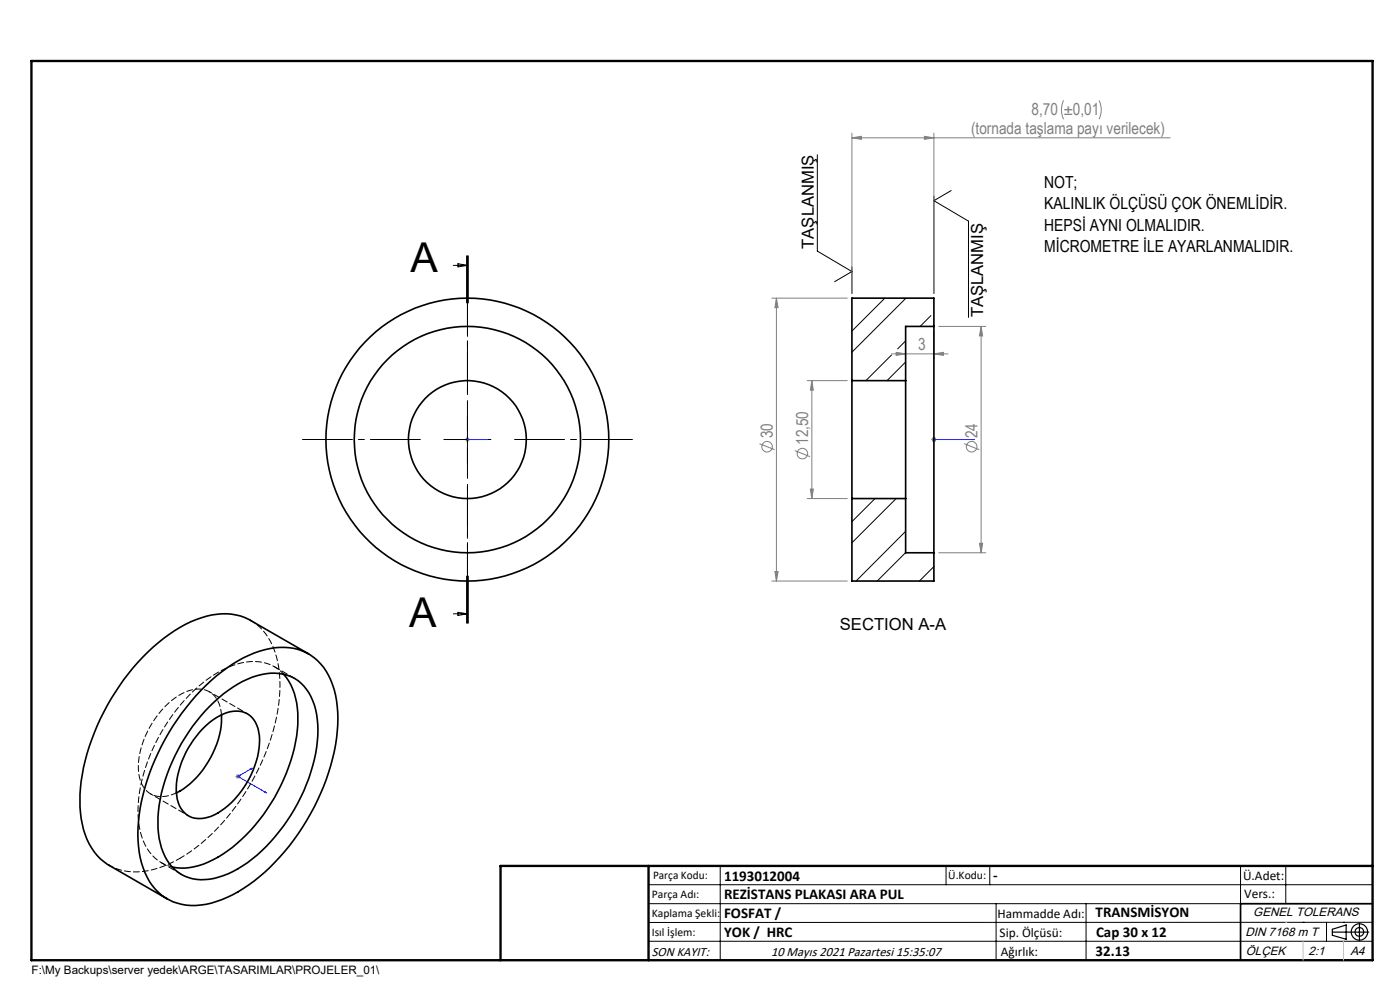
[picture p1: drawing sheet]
<svg xmlns="http://www.w3.org/2000/svg" width="297mm" height="210mm" viewBox="0 0 297 210" stroke-linecap="round" stroke-linejoin="round" font-family="sans-serif">
<g fill="none" stroke="#808080" stroke-width=".21">
<path d="M180.7 29.2l2-.3v.7zM180.7 28.2v34.1M180.7 29.2h67.5M196.1 28.9l2 .3-2 .4zM198.1 28.2v34.1M225.6 21.3a4.5 4.5 0 0 0 0 4M233.2 21.3a4.5 4.5 0 0 1 0 4M163.7 63.2h16M164.7 63.2l.4 2.1h-.7zM164.7 63.2v60.1M189.1 75.1h12M190.1 74.7l2 .4-2 .3z"/>
<path d="M198.1 75.1l2-.4v.7zM198.1 70.2v5.9M199.1 69.2h10M208.1 69.2l.4 2.1h-.7zM208.1 69.2v48.1M98.6 93.2h1.1M98.8 92.9l.7 .7M99.2 92.7v1.1M99.5 92.9l-.7 .7M161.1 94.1l3.2 1.3M168.6 95.6l3.2 1.3M171.2 80.7h8.5"/>
<path d="M172.2 80.7v25.1M172.2 80.7l.3 2.1h-.6zM197.6 93.2h1M197.8 92.9l.7 .7M198.1 92.7v1.1M198.5 92.9l-.7 .7M204.5 94.1l3.2 1.3M171.2 105.8h8.5M171.9 103.7h.6l-.3 2.1zM199.1 117.3h10M207.8 115.2h.7l-.4 2.1zM163.7 123.3h16"/>
<path d="M164.4 121.2h.7l-.4 2.1zM50 164.7h1M50.1 164.4l.7 .7M50.5 164.2v1M50.8 164.4l-.7 .7"/>
<circle cx="162.7" cy="94.7" r="1.13"/>
<circle cx="170.2" cy="96.2" r="1.12"/>
<circle cx="206.1" cy="94.7" r="1.13"/>
</g>
<g fill="none" stroke="#000" stroke-width=".25">
<path d="M282.6 197.7h7.8M282.6 197.1l3-.9v3l-3-.8zM288.4 195.8v3.8M106.2 203.7h185"/>
<circle cx="288.4" cy="197.7" r="1.74"/>
<circle cx="288.4" cy="197.7" r=".93"/>
</g>
<path d="M99.1 93.2h.2zM99.2 93.2h.1M99.2 93.2h4.2M103.4 93.2h-.4h.4M198 93.2h.2zM198.1 93.2h.1M198.1 93.2h8.6M206.7 93.2h-.4h.4M53.1 163.1l.4-.2-.2 .3zM53.5 162.9l-3 1.8 6.1 3.5M56.2 168.1l.1-.1 .3 .2z" fill="none" stroke="#00f" stroke-width=".21"/>
<path d="M89.2 93.2h-25M99.2 83.2v-25M109.2 93.2h25M99.2 103.2v25" fill="none" stroke="#000" stroke-width=".21" stroke-dasharray="15.2 1.3 1.3 1.3" stroke-dashoffset="4.6"/>
<path d="M99.2 54.3v77.9" fill="none" stroke="#000" stroke-width=".21" stroke-dasharray="6.3 1.3 1.3 1.3" stroke-dashoffset="-.2"/>
<g fill="none" stroke="#000" stroke-width=".21">
<path d="M173.4 32.8v20.5l7.3 4.3-3.6 2.2M96.2 56.3h3M97.2 55.9l2 .4-2 .3zM99 54.3v10M99.2 54.3v10M99.3 54.3v10M180.7 56.6v5.7M198.1 41.6v20.7M201.8 40.4l-3.7 2.2 7.4 4.3v20.4M94.2 93.2h9.9M99.2 88.3v9.9M96.2 130.2h3"/>
<path d="M97.2 129.9l2 .3-2 .4zM99 122.2v10M99.2 122.2v10M99.3 122.2v10zM137.6 187.7h153.6M137.6 191.7h153.6M137.6 199.7h153.6M152.8 183.7v20M200.7 183.7v4M210 183.7v4M211.3 191.7v12M230.4 191.7v12"/>
<path d="M263.2 183.7v20M272.8 183.7v8M276.4 195.6h.1M281.4 195.6v4.1M285 195.6h.1M291.2 195.6l-153.6 .1"/>
</g>
<path d="M291.2 191.7h-28v12" fill="none" stroke="#000" stroke-width=".35"/>
<path d="M6.7 12.9h284.5v190.8h-284.5zM137.6 183.7v20M291.2 183.7h-185v20" fill="none" stroke="#000" stroke-width=".5"/>
<path d="M276.4 199.7v4M285 199.7v4" fill="none" stroke="#c0c0c0" stroke-width=".21"/>
<path d="M272.8 195.6h.1" fill="none" stroke="#c0c0c0" stroke-width=".25"/>
<g fill="#00f">
<path d="M103 93.2h.4zM99.1 93.2h.2z"/>
<path d="M53.1 163.1l.2 .1 .2-.3zM56.2 168.1l.4 .1-.3-.2z"/>
<path d="M198 93.2h.2zM206.3 93.2h.4zM198 93.2h.2zM206.3 93.2h.4z"/>
</g>
<g fill="#808080">
<path d="M196.1 28.9l2 .3-2 .4zM180.7 29.2l2-.3v.7zM198.1 75.1l2-.4v.7zM190.1 74.7l2 .4-2 .3z"/>
<path d="M172.2 80.7l.3 2.1h-.6zM171.9 103.7h.6l-.3 2.1z"/>
<path d="M208.1 69.2l.4 2.1h-.7zM207.8 115.2h.7l-.4 2.1zM164.7 63.2l.4 2.1h-.7zM164.4 121.2h.7l-.4 2.1z"/>
</g>
<g fill="none" stroke="#000" stroke-width=".35">
<path d="M198.1 69.2v48.1M198.1 69.2v-6h-17.4v17.5M198.1 69.2h-6v11.5M180.7 80.7v25.1M180.7 80.7h11.4M192.1 80.7v25.1M180.7 105.8v17.5h17.4v-6M180.7 105.8h11.4M192.1 105.8v11.5h6M65.5 138.7l-12.3-7.1a13 13 0 0 0-11.6-.2 38.5 38.5 0 0 0-17.2 15.5 44 44 0 0 0-7.4 22.9 16.5 16.5 0 0 0 4.3 12.4l1.5 1.1 12.7 7.4M42.6 146.5a29.9 29.9 0 0 1 13.6-8.7 11.2 11.2 0 0 1 12.5 3.8 19.7 19.7 0 0 1 2.8 13.6 48.1 48.1 0 0 1-18.7 32.5 20.2 20.2 0 0 1-13.3 4.3 10.8 10.8 0 0 1-9.1-7.9 28.3 28.3 0 0 1 .4-17.1 50.5 50.5 0 0 1 11.8-20.5zM43 154.6a10.9 10.9 0 0 1 7.2-3.8 4.7 4.7 0 0 1 4.7 4.5 17.8 17.8 0 0 1-4.4 13.4 13.3 13.3 0 0 1-7.2 4.9 4.8 4.8 0 0 1-5.8-4.8 18.4 18.4 0 0 1 4.8-13.4z"/>
<path d="M44.5 149.9a22.2 22.2 0 0 1 12-7 8.8 8.8 0 0 1 10.2 6.6 24 24 0 0 1-.8 14.3 38.1 38.1 0 0 1-14.4 19.8 14.9 14.9 0 0 1-10.7 2.8 9.3 9.3 0 0 1-6.8-7.5 26.6 26.6 0 0 1 1.9-16 40.9 40.9 0 0 1 8.6-13zM47 151.7a19.2 19.2 0 0 1-9.6 16.5M60.1 143a13.3 13.3 0 0 1 3.1 9.4 35.5 35.5 0 0 1-6.5 19.2 30.5 30.5 0 0 1-13.5 11.7 11.6 11.6 0 0 1-6.7 .6"/>
<circle cx="99.1" cy="93.2" r="24"/>
<circle cx="99.1" cy="93.3" r="12.5"/>
<circle cx="99.2" cy="93.2" r="30"/>
</g>
<path d="M187.7 63.2l-7 7M189.1 75.3l-5.4 5.4M192.1 72.3l-1.7 1.7M192.1 76.8l-3.9 3.9M192.2 63.2l-11.5 11.5M197.5 66.9l-2.3 2.3M185.6 105.8l-4.9 4.9M190.1 105.8l-9.4 9.3M192.1 112.7l-10.5 10.6M192.1 117.2l-6 6.1M198.1 120.2l-3 3.1" fill="none" stroke="#000" stroke-width=".21"/>
<path d="M38.2 182.1a46 46 0 0 0 18.2-22.4 34.6 34.6 0 0 0 2.5-19.4 12.8 12.8 0 0 0-5.7-8.7" fill="none" stroke="#000" stroke-width=".21" stroke-dasharray="1.3 .6" stroke-dashoffset=".2"/>
<path d="M23.2 183.6a13.2 13.2 0 0 0 11.6 .1l3.4-1.6" fill="none" stroke="#000" stroke-width=".21" stroke-dasharray="1.3 .6" stroke-dashoffset=".4"/>
<path d="M60.2 143a9.2 9.2 0 0 0-9.9-2.1 28.1 28.1 0 0 0-13.7 10.8 35.9 35.9 0 0 0-7.3 21.5 12.1 12.1 0 0 0 4.2 9.4 8.1 8.1 0 0 0 3.1 1.3" fill="none" stroke="#000" stroke-width=".21" stroke-dasharray="1.3 .6" stroke-dashoffset=".3"/>
<path d="M47 151.6a5.2 5.2 0 0 0-4.9-5.4 12.1 12.1 0 0 0-8.5 5.3 18.2 18.2 0 0 0-4.2 12.6 5 5 0 0 0 7.3 4.4l.7-.3M62.5 143.9l-4.3-2.5M34.2 183l4.3 2.5" fill="none" stroke="#000" stroke-width=".21" stroke-dasharray="1.3 .6" stroke-dashoffset=".1"/>
<path d="M52.5 151.4l-8.1-4.7M31.9 168.4l8.1 4.6" fill="none" stroke="#000" stroke-width=".21" stroke-dasharray="1.3 .6" stroke-dashoffset=".7"/>
<g font-size="8.7">
<text x="87.1" y="57.7">A</text>
<text x="86.8" y="132.9">A</text>
</g>
<g font-size="3.5" fill="#808080">
<text x="206" y="28.4">(tornada taşlama payı verilecek)</text>
<text x="218.8" y="24.5">8,70 ±0,01</text>
<text x="194.8" y="74.3">3</text>
<text x="164" y="92.9" transform="rotate(-90 164 92.9)">30</text>
<text x="171.5" y="94.4" transform="rotate(-90 171.5 94.4)">12,50</text>
<text x="207.4" y="92.9" transform="rotate(-90 207.4 92.9)">24</text>
</g>
<g font-size="3.5">
<text x="221.5" y="39.9">NOT;</text>
<text x="221.5" y="44.4">KALINLIK ÖLÇÜSÜ ÇOK ÖNEMLİDİR.</text>
<text x="172.6" y="52.8" transform="rotate(-90 172.6 52.8)">TAŞLANMIŞ</text>
<text x="221.5" y="48.9">HEPSİ AYNI OLMALIDIR.</text>
<text x="221.5" y="53.4">MİCROMETRE İLE AYARLANMALIDIR.</text>
<text x="208.6" y="67.3" transform="rotate(-90 208.6 67.3)">TAŞLANMIŞ</text>
<text x="178.2" y="133.7">SECTION A-A</text>
</g>
<g font-size="3.2">
<text x="153.6" y="186.8">1193012004</text>
<text x="153.6" y="190.8">REZİSTANS PLAKASI ARA PUL</text>
<text x="210.7" y="186.6">-</text>
<text x="153.6" y="194.8">FOSFAT /</text>
<text x="232.4" y="194.5">TRANSMİSYON</text>
<text x="153.6" y="198.8">YOK / HRC</text>
<text x="232.4" y="202.8">32.13</text>
<text x="232.5" y="198.8">Cap 30 x 12</text>
</g>
<g font-size="2.8">
<text x="263.7" y="186.7">Ü.Adet:</text>
<text x="263.9" y="190.5">Vers.:</text>
<text x="211.6" y="194.8">Hammadde Adı:</text>
<text x="138.3" y="202.8">SON KAYIT:</text>
<text x="163.6" y="202.8">10 Mayıs 2021 Pazartesi 15:35:07</text>
<text x="212.1" y="198.7">Sip. Ölçüsü:</text>
<text x="212.3" y="202.7">Ağırlık:</text>
</g>
<g font-size="2.6">
<text x="265.9" y="194.4">GENEL TOLERANS</text>
<text x="264.2" y="198.5">DIN 7168 m T</text>
<text x="264.3" y="202.6">ÖLÇEK</text>
<text x="277.6" y="202.6">2:1</text>
<text x="286.5" y="202.6">A4</text>
</g>
<g font-size="2.5">
<text x="138.3" y="190.5">Parça Adı:</text>
<text x="138.5" y="186.5">Parça Kodu:</text>
<text x="201.2" y="186.5">Ü.Kodu:</text>
<text x="138.3" y="194.5">Kaplama Şekli:</text>
<text x="138.3" y="198.6">Isıl İşlem:</text>
<text x="6.7" y="206.7">F:\My Backups\server yedek\ARGE\TASARIMLAR\PROJELER_01\</text>
</g>
</svg>
